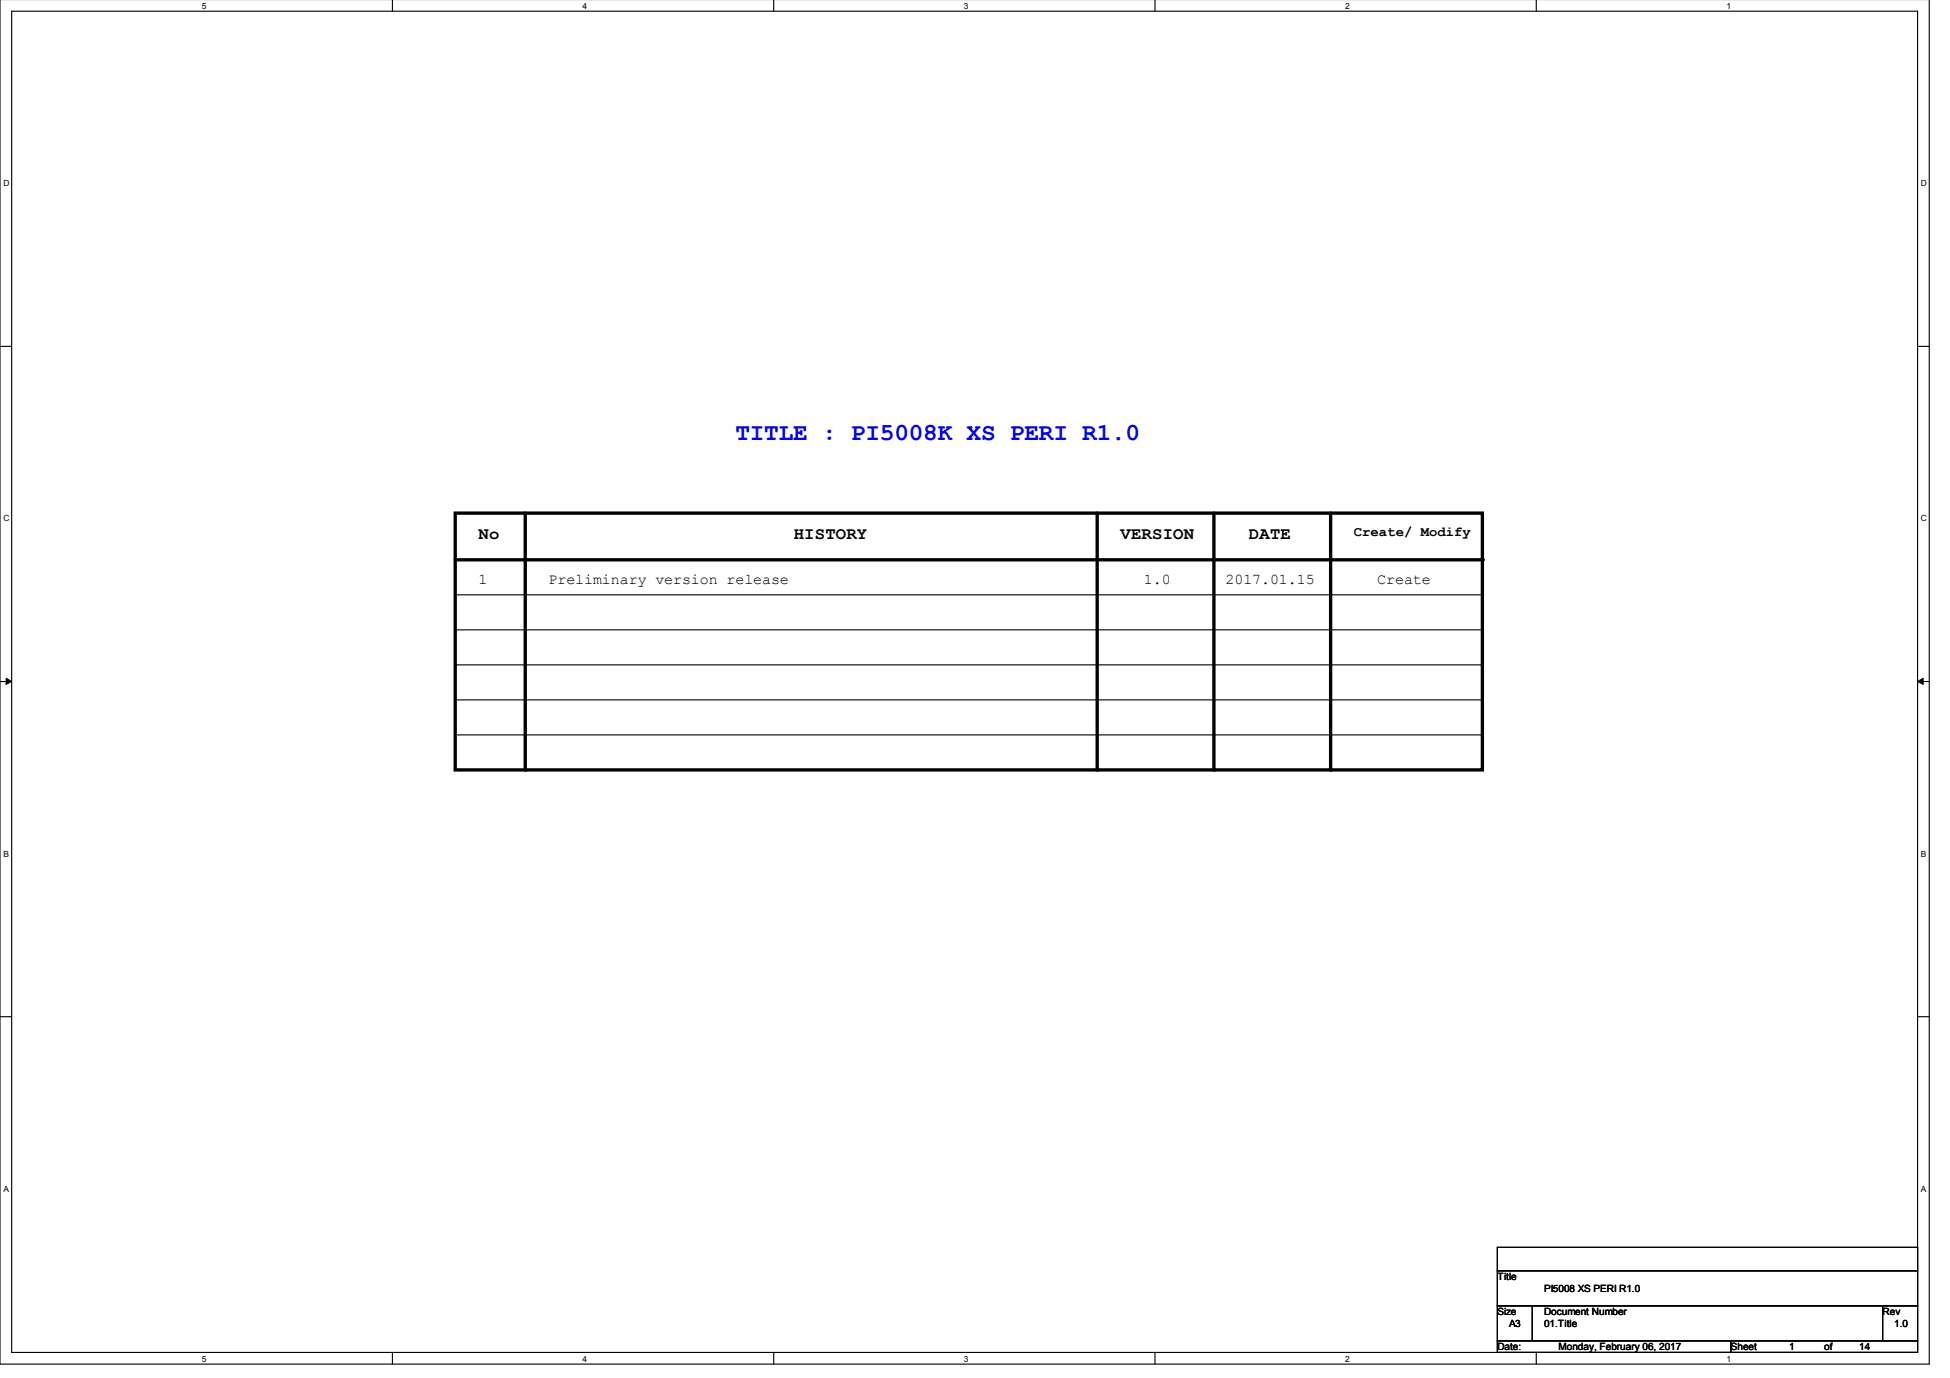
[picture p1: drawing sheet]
<svg xmlns="http://www.w3.org/2000/svg" width="297mm" height="210mm" viewBox="0 0 297 210" stroke-linecap="round" stroke-linejoin="round" font-family="sans-serif">
<path d="M0 -.1v207.9h293.9v-207.9M1.8 1.7h290.3v204.3h-290.3z" fill="none" stroke="#000" stroke-width=".17"/>
<g fill="#fff">
<path d="M30.7 .2h.6v1.3h-.6z"/>
<path d="M30.7 206.3h.6v1.3h-.6z"/>
</g>
<path d="M59.8 -.1v1.8M59.8 206v1.8" fill="none" stroke="#000" stroke-width=".17"/>
<g fill="#fff">
<path d="M88.7 .2h.6v1.3h-.6z"/>
<path d="M88.7 206.3h.6v1.3h-.6z"/>
</g>
<path d="M117.9 -.1v1.8M117.9 206v1.8" fill="none" stroke="#000" stroke-width=".17"/>
<g fill="#fff">
<path d="M146.8 .2h.6v1.3h-.6z"/>
<path d="M146.8 206.3h.6v1.3h-.6z"/>
</g>
<path d="M175.9 -.1v1.8M175.9 206v1.8" fill="none" stroke="#000" stroke-width=".17"/>
<g fill="#fff">
<path d="M204.9 .2h.6v1.3h-.6z"/>
<path d="M204.9 206.3h.6v1.3h-.6z"/>
</g>
<path d="M234 -.1v1.8M234 206v1.8" fill="none" stroke="#000" stroke-width=".17"/>
<g fill="#fff">
<path d="M263 .2h.6v1.3h-.6z"/>
<path d="M263 206.3h.6v1.3h-.6z"/>
<path d="M.5 27.2h.9v1.3h-.9z"/>
<path d="M292.6 27.2h.9v1.3h-.9z"/>
<path d="M.5 78.2h.9v1.4h-.9z"/>
<path d="M292.6 78.2h.9v1.4h-.9z"/>
</g>
<path d="M0 52.8h1.8M292.1 52.8h1.8" fill="none" stroke="#000" stroke-width=".17"/>
<g fill="#fff">
<path d="M.5 129.3h.8v1.4h-.8z"/>
<path d="M292.6 129.3h.8v1.4h-.8z"/>
</g>
<path d="M0 103.8h1.8M292.1 103.8h1.8" fill="none" stroke="#000" stroke-width=".17"/>
<path d="M.9 103.3l.9 .5-.9 .4zM292.1 103.8l.8-.5v.9z" fill="#000" stroke="#000" stroke-width=".15"/>
<g fill="#fff">
<path d="M.5 180.4h.7v1.3h-.7z"/>
<path d="M292.6 180.4h.7v1.3h-.7z"/>
</g>
<g fill="none" stroke="#000" stroke-width=".17">
<path d="M69.3 90.6h156.5M69.3 95.9h156.5M225.8 90.6h.1M225.8 95.9h.1M69.3 101.3h156.5M69.3 106.6h156.5M69.3 111.9h156.5M225.8 101.3h.1M225.8 106.6h.1M225.8 111.9h.1M0 154.9h1.8M292.1 154.9h1.8"/>
<path d="M228.1 190h64v3.6h-64zM228.1 193.6h64v5.3h-64zM228.1 198.9h5.3v5.3h-5.3zM233.4 198.9h53.4v5.3h-53.4zM286.8 198.9h5.3v5.3h-5.3zM228.1 204.2h35.6v1.8h-35.6zM263.7 204.2h28.4v1.8h-28.4z"/>
</g>
<path d="M69.3 78.2h156.5v39.1h-156.5zM80 78.2v39.1M167.1 78.2v39.1M184.9 78.2v39.1M202.7 78.2v39.1M69.3 85.3h156.5" fill="none" stroke="#000" stroke-width=".51"/>
<g fill="#000">
<circle cx="225.8" cy="85.3" r=".25"/>
<circle cx="80" cy="117.3" r=".25"/>
<circle cx="167.1" cy="117.3" r=".25"/>
<circle cx="184.9" cy="117.3" r=".25"/>
<circle cx="202.7" cy="117.3" r=".25"/>
</g>
<text font-size="3.7" fill="#00f" x="112" y="67.1">TITLE : PI5008K XS PERI R1.0</text>
<g font-size="2.6">
<text x="72.9" y="82.1">No</text>
<text x="120.9" y="82.1">HISTORY</text>
<text x="170.7" y="82.1">VERSION</text>
<text x="190.2" y="82.1">DATE</text>
</g>
<g font-size="2.3">
<text x="72.9" y="89">1</text>
<text x="83.6" y="89">Preliminary version release</text>
<text x="174.2" y="89">1.0</text>
<text x="186.7" y="89">2017.01.15</text>
<text x="209.8" y="89">Create</text>
</g>
<text font-size="2.1" x="206.2" y="81.7">Create/ Modify</text>
<g font-size="1.5">
<text x="228.1" y="195">Title</text>
<text x="235.2" y="196.8">PI5008 XS PERI R1.0</text>
<text x="228.1" y="200.3">Size</text>
<text x="229.9" y="202.1">A3</text>
<text x="235.2" y="200.3">Document Number</text>
<text x="235.2" y="202.1">01.Title</text>
<text x="286.8" y="200.3">Rev</text>
<text x="288.5" y="202.1">1.0</text>
<text x="228.1" y="205.7">Date:</text>
<text x="237.4" y="205.7">Monday, February 06, 2017</text>
<text x="263.7" y="205.7">Sheet</text>
<text x="272.5" y="205.7">1</text>
<text x="277.9" y="205.7">of</text>
<text x="283.2" y="205.7">14</text>
</g>
<g font-size="1.3">
<text x="30.7" y="1.4">5</text>
<text x="88.7" y="1.4">4</text>
<text x="146.8" y="1.4">3</text>
<text x="204.9" y="1.4">2</text>
<text x="263" y="1.4">1</text>
<text x=".5" y="28.4">D</text>
<text x="292.6" y="28.4">D</text>
<text x=".5" y="79.4">C</text>
<text x="292.6" y="79.4">C</text>
<text x=".5" y="130.5">B</text>
<text x="292.6" y="130.5">B</text>
<text x=".5" y="181.5">A</text>
<text x="292.6" y="181.5">A</text>
<text x="30.7" y="207.4">5</text>
<text x="88.7" y="207.4">4</text>
<text x="146.8" y="207.4">3</text>
<text x="204.9" y="207.4">2</text>
<text x="263" y="207.4">1</text>
</g>
</svg>
